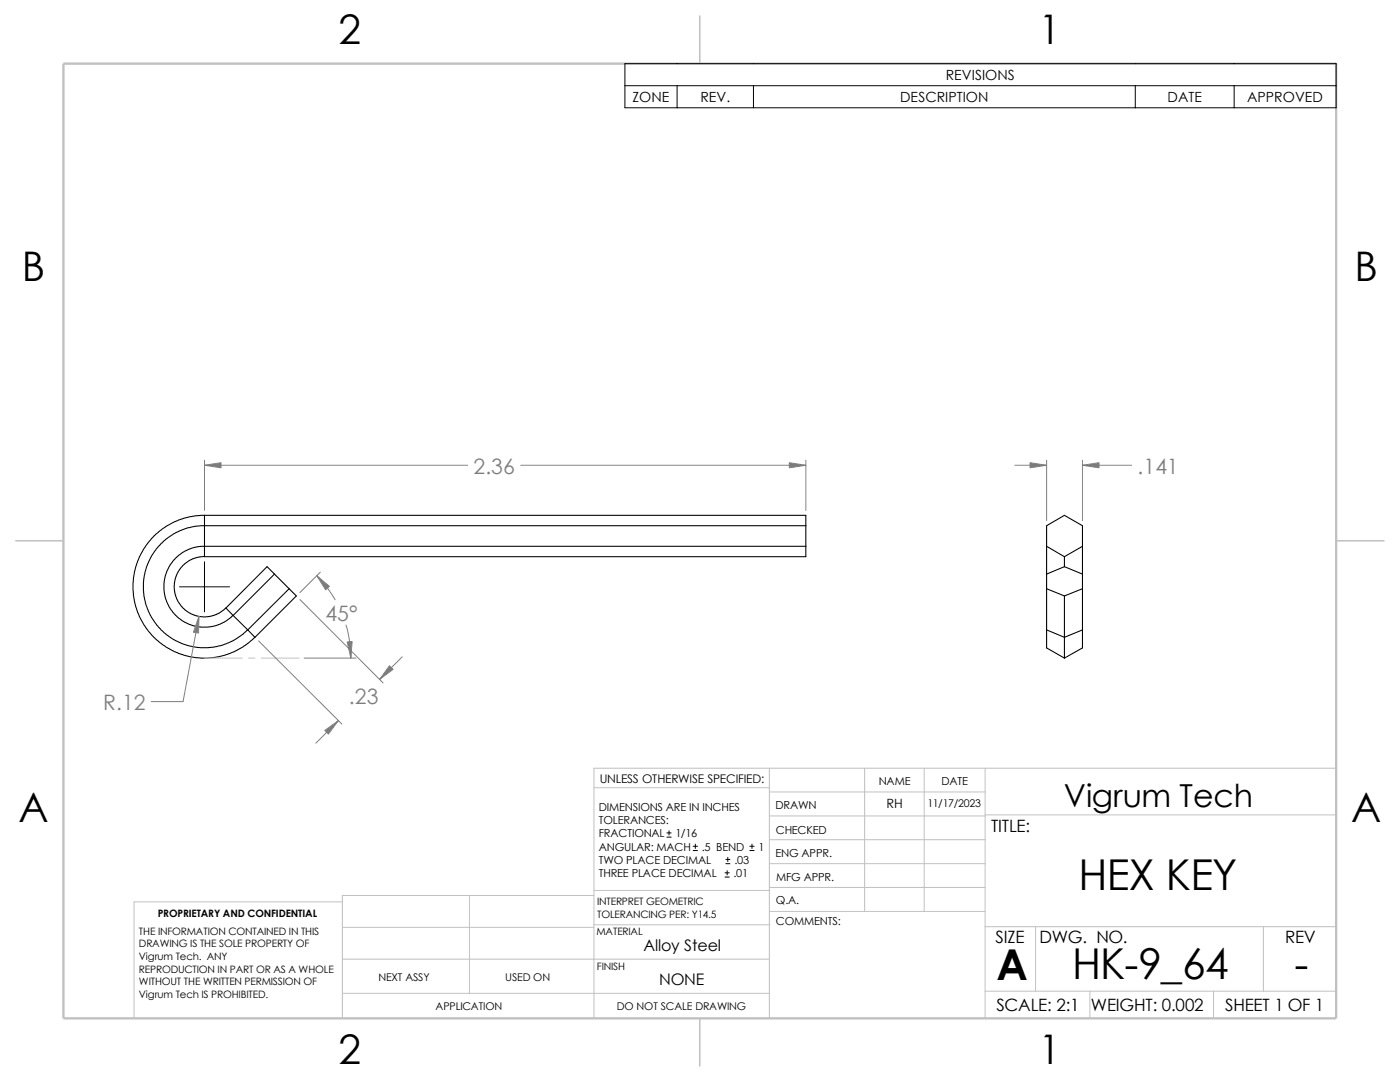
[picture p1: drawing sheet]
<svg xmlns="http://www.w3.org/2000/svg" width="279mm" height="216mm" viewBox="0 0 279 216" stroke-linecap="round" stroke-linejoin="round" font-family="sans-serif">
<g fill="none" stroke="#c0c0c0" stroke-width=".2">
<path d="M40.8 131.3h7.5M49.6 131.3h1.3M52.2 131.3h7.5M118.5 157.2h35M153.5 153.3v49.9M153.5 158h43.1M172.6 153.3v28.6M184.4 153.3v28.6M196.6 153.3v49.9M266.7 153.3h-148.2v49.9M68.3 180h-41.5v23.2M93.7 178.7v19.5"/>
<path d="M118.5 178.7h-50.2v24.5M118.5 177.7h35.1M153.5 177.1h43.1M153.5 172.3h43.1M153.5 167.6h43.1M153.5 162.8h43.1M196.6 162.6h70.1M68.3 191.4h85.2M68.3 198.2h85.2M68.3 185h50.2M118.5 184.5h35.1M153.6 181.9h43"/>
<path d="M196.6 197.8h70.1M196.6 184.9h70.1M206.7 184.9v12.9M217.5 197.8v5.4M242.2 197.8v5.4M252.1 184.9v12.9"/>
</g>
<path d="M139.7 3.2v9.5M3.1 107.9h9.6M266.7 107.9h9.5M139.7 203.2v9.5" fill="none" stroke="#c0c0c0" stroke-width=".21"/>
<path d="M12.7 12.7h254v190.5h-254z" fill="none" stroke="#c0c0c0" stroke-width=".47"/>
<g fill="none" stroke="#000" stroke-width=".21">
<path d="M40.8 111l-1.4 .2-1.6 .6-1.3 1-.6 .7-.8 1.6-.3 1.3v1.4l.4 1.6 1 1.6 .7 .7 1.3 .8 1.6 .5 1.2 .1 1.5-.2 1.2-.6 1.4-1M40.8 102.8l-2.8 .3-2.4 .7-1.4 .6-1.2 .7-1.8 1.4-1 1-1.4 1.8-1.3 2.6-.9 3.4v3.5l.9 3.4 1.1 2.2 .9 1.5 1.2 1.3 1 .9 1.4 1 1.7 .9 3.2 1.1 2.1 .2h1.4l2.1-.2 1.3-.4 1.8-.7 1.7-.9 2.5-1.9M40.8 102.8v8.3M40.8 102.8h120v8.3h-120M54.8 114.6l-8.3 8.2M54.8 114.6l-1.5-1.5-8.2 8.2M54.8 114.6l4.3 4.3-8.2 8.3M57.7 117.5l-8.3 8.2M160.8 109h-120.7l-2.4 .6-1.3 .7-1.3 1-1.1 1.3-.7 1.4-.6 2.4v1.4l.4 1.7 .9 2 1.1 1.3 1.3 1.1 1.3 .6 2.4 .6h1.4l1.7-.3 2-.9 1.3-1.1M160.8 104.9h-120.8l-2.4 .4-1.7 .6-2.4 1.4-1.4 1.2-1.9 2.5-.9 1.9-.6 2.2-.1 2.8 .4 2.3 .6 1.7 1.4 2.5 1.2 1.3 2.5 1.9 1.9 .9 2.3 .6 2.7 .1 2.3-.3 1.7-.6 2.5-1.5 1.3-1.1M208.9 109v-4.1l3.5-2.1 3.6 2.1v4.1M208.9 114.6v11.1"/>
<path d="M208.9 109l3.5 2.1M208.9 117.5l3.5 1.4M208.9 109v5.6M212.4 113.1l3.6 1.5M212.4 113.1l-3.5 1.5M212.4 118.9v8.3M212.4 111.1v2M216 114.6v11.1M216 109l-3.6 2.1M216 117.5l-3.6 1.4M216 109v5.6M45.1 121.3l1.4 1.5"/>
<path d="M46.5 122.8l2.9 2.9M49.4 125.7l1.5 1.5M208.9 125.7l3.5 1.5M208.9 125.7v3.6l3.5 2M212.4 127.2v4.1M216 125.7l-3.6 1.5M216 125.7v3.6l-3.6 2"/>
</g>
<g fill="none" stroke="#808080" stroke-width=".2">
<path d="M40.8 91.8v10.1M40.8 92.8h52.5M103.9 92.8h56.9M160.8 91.8v10.1M202.5 92.8h6.4M208.9 91.8v12.1M216 92.8h9.8M216 91.8v12.1M59.9 119.6l16.6 16.7M63.2 114.9a23.7 23.7 0 0 1 3.7 4.8M63.9 114.2l-4 4M39.7 123l-3.2 17h-6.3"/>
<path d="M51.6 127.9l16.6 16.6M60.7 131.3h10.3M69 124.7a23.7 23.7 0 0 1 1 6.6M80.3 131.1l-4.5 4.5M67.5 143.8l-4.5 4.5"/>
</g>
<g fill="#808080" stroke="#808080" stroke-width=".2">
<path d="M69.3 128.1l1-.1-.3 3.3z"/>
<path d="M63.2 114.9l2.5 2.1-.7 .7z"/>
<path d="M40.8 92.8l3.3-.5v1z"/>
<path d="M77.7 132.8l.7 .8-2.6 2z"/>
<path d="M157.5 92.3l3.3 .5-3.3 .5z"/>
<path d="M64.8 145.8l2.7-2-2 2.7z"/>
<path d="M39.7 123l-.1 3.3-1-.1z"/>
<path d="M205.6 92.3l3.3 .5-3.3 .5z"/>
<path d="M216 92.8l3.3-.5v1z"/>
</g>
<g fill="none" stroke="#000" stroke-width=".2">
<path d="M124.7 12.7h142v8.8h-142zM124.7 17.1h142M135.1 17.1v4.4M150.4 17.1v4.4M226.6 17.1v4.4M246.3 17.1v4.4M35.8 117.1h10M40.8 112.1v10M133.1 167h.8M133.1 166.2h.8M133.5 165.8v.8M138.3 169.7h.9"/>
<path d="M138.3 168.9h.9M138.8 168.4v.9M144.7 175h.8M144.7 174.2h.8M144.9 172.3h.8M144.9 171.5h.8M145.1 173.7v.9M145.2 171.1v.8M149.6 169.7h.9M149.6 168.9h.9M150.1 168.4v.9"/>
</g>
<g font-size="8.5">
<text x="215.3" y="177.5">HEX KEY</text>
<text x="198.8" y="195.5">A</text>
<text x="214" y="195.3">HK-9_64</text>
<text x="258.3" y="195.3">-</text>
</g>
<g font-size="8.1">
<text x="67.6" y="8.8">2</text>
<text x="207.3" y="8.8">1</text>
<text x="4.4" y="56.1">B</text>
<text x="270.3" y="56.1">B</text>
<text x="3.7" y="164.1">A</text>
<text x="269.6" y="164.1">A</text>
<text x="67.6" y="212.3">2</text>
<text x="207.3" y="212.3">1</text>
</g>
<text font-size="6.3" x="212.3" y="161">Vigrum Tech</text>
<g font-size="4.2" fill="#808080">
<text x="94.5" y="94.5">2.36</text>
<text x="227" y="94.5">.141</text>
<text x="65" y="123.9">45°</text>
<text x="20.6" y="141.6">R.12</text>
<text x="69.6" y="140.4">.23</text>
</g>
<g font-size="3.4">
<text x="197.8" y="166">TITLE:</text>
<text x="198.7" y="188.1">SIZE</text>
<text x="207.5" y="188.1">DWG. NO.</text>
<text x="256.5" y="188.2">REV</text>
<text x="198.8" y="201.7">SCALE: 2:1</text>
<text x="217.7" y="201.8">WEIGHT: 0.002</text>
<text x="244.5" y="201.7">SHEET 1 OF 1</text>
</g>
<g font-size="3.2">
<text x="128.4" y="189.8">Alloy Steel</text>
<text x="131.6" y="196.6">NONE</text>
</g>
<g font-size="2.8">
<text x="188.8" y="16">REVISIONS</text>
<text x="126.2" y="20.4">ZONE</text>
<text x="139.8" y="20.4">REV.</text>
<text x="179.6" y="20.4">DESCRIPTION</text>
<text x="233" y="20.4">DATE</text>
<text x="248.9" y="20.4">APPROVED</text>
</g>
<text font-size="2.5" x="177" y="161.3">RH</text>
<text font-size="2.4" x="119.7" y="156.2">UNLESS OTHERWISE SPECIFIED:</text>
<g font-size="2.2">
<text x="119.5" y="161.8">DIMENSIONS ARE IN INCHES</text>
<text x="154.8" y="161.5">DRAWN</text>
<text x="175.4" y="156.7">NAME</text>
<text x="187.9" y="156.7">DATE</text>
<text x="119.5" y="164.4">TOLERANCES:</text>
<text x="119.5" y="167.1">FRACTIONAL</text>
<text x="134.8" y="167.1">1/16</text>
<text x="154.8" y="166.3">CHECKED</text>
<text x="119.5" y="172.4">TWO PLACE DECIMAL</text>
<text x="119.5" y="169.8">ANGULAR: MACH</text>
<text x="140" y="169.8">.5 BEND</text>
<text x="146.6" y="172.4">.03</text>
<text x="151.3" y="169.8">1</text>
<text x="154.8" y="171">ENG APPR.</text>
<text x="119.5" y="175">THREE PLACE DECIMAL</text>
<text x="146.4" y="175">.01</text>
<text x="154.9" y="175.7">MFG APPR.</text>
<text x="154.9" y="184.7">COMMENTS:</text>
<text x="154.9" y="180.5">Q.A.</text>
</g>
<g font-size="2.1">
<text x="185.1" y="161">11/17/2023</text>
<text x="75.5" y="195.7">NEXT ASSY</text>
<text x="100.8" y="195.7">USED ON</text>
<text x="86.9" y="201.5">APPLICATION</text>
<text x="123.1" y="201.6">DO NOT SCALE DRAWING</text>
</g>
<g font-size="2">
<text x="31.5" y="183">PROPRIETARY AND CONFIDENTIAL</text>
<text x="119.2" y="180.6">INTERPRET GEOMETRIC</text>
<text x="119.2" y="183.1">TOLERANCING PER: Y14.5</text>
<text x="27.7" y="186.5">THE INFORMATION CONTAINED IN THIS</text>
<text x="27.7" y="189.1">DRAWING IS THE SOLE PROPERTY OF</text>
<text x="27.7" y="191.6">Vigrum Tech. ANY</text>
<text x="119" y="186.6">MATERIAL</text>
<text x="27.7" y="194.1">REPRODUCTION IN PART OR AS A WHOLE</text>
<text x="27.7" y="196.6">WITHOUT THE WRITTEN PERMISSION OF</text>
<text x="119.1" y="193.5">FINISH</text>
<text x="27.7" y="199.1">Vigrum Tech IS PROHIBITED.</text>
</g>
</svg>
